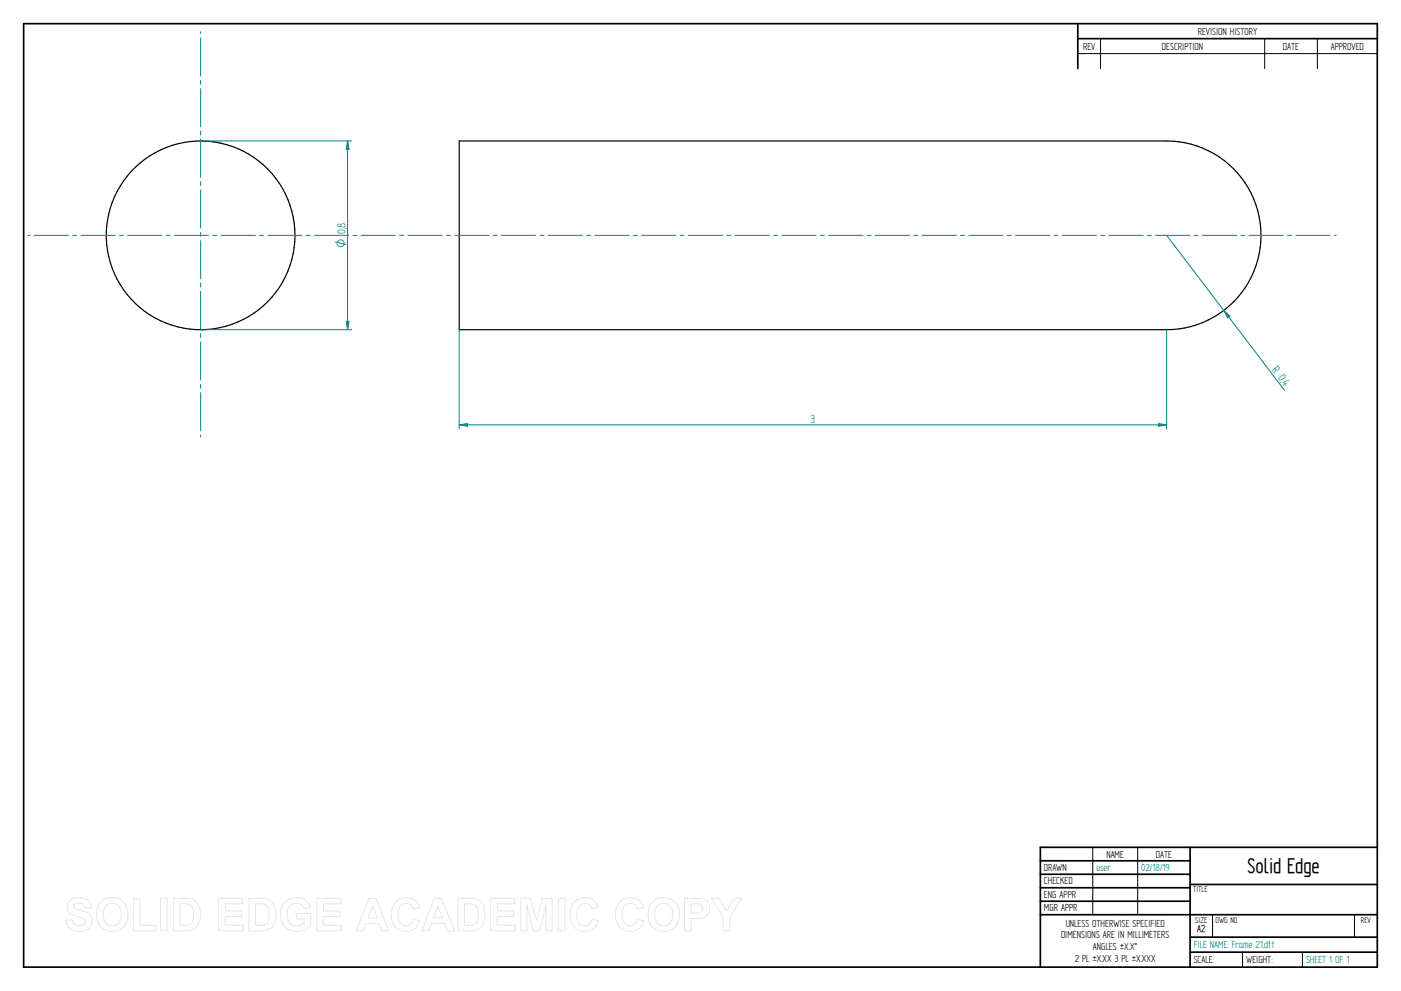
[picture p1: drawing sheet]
<svg xmlns="http://www.w3.org/2000/svg" width="594mm" height="420mm" viewBox="0 0 594 420" stroke-linecap="round" stroke-linejoin="round" font-family="sans-serif">
<g fill="none" stroke="#000" stroke-width=".72">
<path d="M10 10h574v400h-574zM457 10v19.1M457 16.4h127M504.6 359.2v50.8M584 359.2h-142.9v50.8M441.1 365h63.5M441.1 370.7h63.5M441.1 376.4h63.5M504.6 375h79.4M441.1 382.1h63.5M441.1 387.8h142.9M504.6 397.3h79.4"/>
<path d="M504.6 403.7h79.4"/>
</g>
<path d="M466.7 16.4v12.7M536.3 16.4v12.7M558.6 16.4v12.7M457 22.7h127M463.4 359.2v28.6M482.4 359.2v28.6M514.2 387.9v9.4M574.4 387.9v9.4M526.9 403.7v6.3M552.3 403.7v6.3" fill="none" stroke="#000" stroke-width=".42"/>
<g fill="none" stroke="#000" stroke-width=".51">
<path d="M194.7 59.8h300a40 40 0 0 1 40 40 40 40 0 0 1-40 40h-300z"/>
<circle cx="85.1" cy="99.8" r="40"/>
</g>
<path d="M85.1 59.8h64M85.1 139.8h64M146.8 136.3h1.2l-.6 3.5z" fill="none" stroke="#008080" stroke-width=".42"/>
<path d="M146.8 136.3h1.2l-.6 3.5z" fill="#008080"/>
<path d="M147.4 59.8l.6 3.5h-1.2z" fill="none" stroke="#008080" stroke-width=".42"/>
<path d="M147.4 59.8l.6 3.5h-1.2z" fill="#008080"/>
<path d="M147.4 59.8v80M194.7 139.8v42.1M494.7 139.8v42.1M194.7 180.1l3.5-.5v1.1z" fill="none" stroke="#008080" stroke-width=".42"/>
<path d="M194.7 180.1l3.5-.5v1.1z" fill="#008080"/>
<path d="M491.2 179.6l3.5 .5-3.5 .6z" fill="none" stroke="#008080" stroke-width=".42"/>
<path d="M491.2 179.6l3.5 .5-3.5 .6z" fill="#008080"/>
<path d="M494.7 99.8l50 65.6M518.9 131.6l2.6 2.4-.9 .7zM194.7 180.1h300" fill="none" stroke="#008080" stroke-width=".42"/>
<path d="M518.9 131.6l2.6 2.4-.9 .7z" fill="#008080"/>
<g fill="none" stroke="#008080" stroke-width=".42">
<path d="M85.1 13.5v.8M85.1 16.1v16.2M85.1 34v1.8M85.1 37.5v16.2M85.1 55.5v1.7M85.1 59v16.2M85.1 77v1.7M11.8 99.8h.9M14.5 99.8h14.5M30.8 99.8h1.7M34.3 99.8h14.5M50.6 99.8h1.7"/>
<path d="M54.1 99.8h14.6M70.4 99.8h1.7M73.9 99.8h14.6M85.1 80.5v16.2M85.1 98.5v1.7M90.2 99.8h1.7M93.8 99.8h14.5M110.1 99.8h1.7M113.6 99.8h14.5M129.9 99.8h1.7M133.4 99.8h14.5M149.7 99.8h1.7"/>
<path d="M153.2 99.8h14.5M169.5 99.8h1.7M173 99.8h14.5M189.3 99.8h1.7M192.8 99.8h14.5M209.1 99.8h1.8M212.6 99.8h14.6M229 99.8h1.7M232.4 99.8h14.6M248.8 99.8h1.7M252.3 99.8h14.5M268.6 99.8h1.7"/>
<path d="M272.1 99.8h14.5M288.4 99.8h1.7M291.9 99.8h14.5M308.2 99.8h1.7M311.7 99.8h14.6M328 99.8h1.7M331.5 99.8h14.6M347.8 99.8h1.7M351.4 99.8h14.5M367.7 99.8h1.7M371.2 99.8h14.5M387.5 99.8h1.7"/>
<path d="M391 99.8h14.5M407.3 99.8h1.7M410.8 99.8h14.5M427.1 99.8h1.7M430.6 99.8h14.5M446.9 99.8h1.7M450.4 99.8h14.5M466.7 99.8h1.8M470.2 99.8h14.6M486.5 99.8h1.8M490 99.8h14.6M506.3 99.8h1.8"/>
<path d="M509.9 99.8h14.5M526.2 99.8h1.7M529.7 99.8h14.5M546 99.8h1.7M549.5 99.8h14.5M565.8 99.8h.9M85.1 102v16.2M85.1 120v1.7M85.1 123.5v16.2M85.1 141.4v1.8M85.1 144.9v16.2M85.1 162.9v1.7"/>
<path d="M85.1 166.4v16.2M85.1 184.4v.9"/>
</g>
<g fill="none" stroke="#e6e6e6" stroke-width=".42">
<path d="M29.6 381.8a6.5 6.5 0 0 1 8.5 .8l.6 2.2-2.8 .1a2.7 2.7 0 0 0-2.1-2 2.7 2.7 0 0 0-2.7 1.1 1.87 1.87 0 0 0 2.2 1.8l1.4 .4a4.4 4.4 0 0 1 4 6.2 6.4 6.4 0 0 1-9.1 1.3l-1.2-1.8-.5-1.7 2.7-.3a2.94 2.94 0 0 0 2.6 2.6 2.94 2.94 0 0 0 3.1-1.9 2.67 2.67 0 0 0-2.9-1.8 4.9 4.9 0 0 1-5-4.3l.4-1.6zM42.8 382.4a6.9 6.9 0 0 1 8.3-.8 6.9 6.9 0 0 1 3 7.7 6.7 6.7 0 0 1-8 5.5 6.7 6.7 0 0 1-5.1-8.3 6.1 6.1 0 0 1 1.8-4.1zM44.8 384.2a3.9 3.9 0 0 1 4.6-.8 3.9 3.9 0 0 1 2 4.3 3.8 3.8 0 0 1-1.9 4.3 3.8 3.8 0 0 1-4.6-.7 6.6 6.6 0 0 1-.1-7.1zM56.5 381h2.8v11.3h6.9v2.3h-9.7zM68.1 380.9h2.8v13.7h-2.8zM73.5 380.9h5a5.9 5.9 0 0 1 6.5 7 5.9 5.9 0 0 1-6.3 6.7h-5.2zM76.3 383.2h1.8a3.4 3.4 0 0 1 4 3.9v1.2a3.2 3.2 0 0 1-3.8 4h-2zM92.7 380.9h10.2v2.3h-7.4v3h6.9v2.4h-6.9v3.7h7.7v2.3h-10.5zM105.5 380.9h5.1a5.9 5.9 0 0 1 6.4 7 5.9 5.9 0 0 1-6.3 6.7h-5.2zM108.3 383.2h1.9a3.4 3.4 0 0 1 4 3.9v1.2a3.2 3.2 0 0 1-3.8 4h-2.1zM120.9 382.4a7.3 7.3 0 0 1 9.7 .1l1 2.2-2.7 .5a3.7 3.7 0 0 0-4.6-2 3.7 3.7 0 0 0-2.5 4.4 4.2 4.2 0 0 0 2.2 4.5 4.2 4.2 0 0 0 5-.8v-1.7h-3.2v-2.3h6v5.4a8.1 8.1 0 0 1-11.8-.8 8.3 8.3 0 0 1 .9-9.5zM134.4 380.9h10.2v2.3h-7.4v3h6.9v2.4h-6.9v3.7h7.6v2.3h-10.4z"/>
<path d="M156.4 380.9h3l5.5 13.7h-3l-1.2-3.1h-5.5l-1.1 3.1h-3zM157.9 384.1l1.9 5.1h-3.7zM167.7 382.5a6 6 0 0 1 10.2 2.1l-2.8 .7a3.2 3.2 0 0 0-3.9-2.2 3.2 3.2 0 0 0-2.4 3.8 4.6 4.6 0 0 0 2.5 5.5 3.2 3.2 0 0 0 4-2.8l2.6 .8a6.1 6.1 0 0 1-7.2 4.3 6.1 6.1 0 0 1-4.8-6.8 7.7 7.7 0 0 1 1.8-5.4zM184.1 380.9h3.1l5.5 13.7h-3l-1.2-3.1h-5.5l-1.1 3.1h-3zM185.7 384.1l1.9 5.1h-3.8zM194.2 380.9h5a5.9 5.9 0 0 1 6.5 7 5.9 5.9 0 0 1-6.3 6.7h-5.2zM197 383.2h1.8a3.4 3.4 0 0 1 4 3.9v1.2a3.2 3.2 0 0 1-3.8 4h-2zM208.1 380.9h10.2v2.3h-7.4v3h6.9v2.4h-6.9v3.7h7.6v2.3h-10.4zM220.8 380.9h4.2l2.5 9.3 2.4-9.3h4.2v13.7h-2.5l-.1-10.8-2.7 10.8h-2.7l-2.7-10.8v10.8h-2.6zM236.8 380.9h2.8v13.7h-2.8zM243.5 382.5a6 6 0 0 1 10.2 2.1l-2.8 .7a3.2 3.2 0 0 0-3.8-2.2 3.2 3.2 0 0 0-2.4 3.8 4.6 4.6 0 0 0 2.4 5.5 3.2 3.2 0 0 0 4-2.8l2.6 .8a6.1 6.1 0 0 1-7.2 4.3 6.1 6.1 0 0 1-4.7-6.8 7.7 7.7 0 0 1 1.7-5.4zM262.7 382.5a6 6 0 0 1 10.2 2.1l-2.7 .7a3.2 3.2 0 0 0-3.9-2.2 3.2 3.2 0 0 0-2.4 3.8 4.6 4.6 0 0 0 2.4 5.5 3.2 3.2 0 0 0 4-2.8l2.7 .8a6.1 6.1 0 0 1-7.2 4.3 6.1 6.1 0 0 1-4.8-6.8 7.7 7.7 0 0 1 1.7-5.4z"/>
<path d="M276.7 382.4a6.9 6.9 0 0 1 8.3-.8 6.9 6.9 0 0 1 3 7.7 6.7 6.7 0 0 1-8.1 5.5 6.7 6.7 0 0 1-5.1-8.3 6.1 6.1 0 0 1 1.9-4.1zM278.7 384.2a3.9 3.9 0 0 1 4.6-.8 3.9 3.9 0 0 1 1.9 4.3 3.8 3.8 0 0 1-1.8 4.3 3.8 3.8 0 0 1-4.7-.7 6.6 6.6 0 0 1 0-7.1zM290.3 380.9h5.2a4.4 4.4 0 0 1 5.4 4.3 4.4 4.4 0 0 1-5.4 4.2h-2.4v5.2h-2.8zM293.1 383.2h1.8a2.1 2.1 0 0 1 2.6 .6 2.1 2.1 0 0 1 0 2.6 3.4 3.4 0 0 1-2.9 .7h-1.5zM301.6 380.9h3.3l3.2 5.4 3.2-5.4h3.2l-5 7.9v5.8h-2.8v-5.8z"/>
</g>
<text font-size="10.1" x="529" y="370.2">Solid Edge</text>
<g font-size="5.6" fill="#008080">
<text x="146.5" y="99.2" transform="rotate(-90 146.5 99.2)">0,8</text>
<text x="539.2" y="156.8" transform="rotate(53 539.2 156.8)">R 0,</text>
<text x="543.4" y="162.3" transform="rotate(53 543.4 162.3)">4</text>
<text x="343.8" y="179.3">3</text>
</g>
<text font-size="5.4" fill="#008080" x="146.5" y="105.2" transform="rotate(-90 146.5 105.2)">O</text>
<g font-size="4.9">
<text x="507.9" y="14.7">REVISION HISTORY</text>
<text x="459.3" y="21">REV</text>
<text x="492.7" y="21">DESCRIPTION</text>
<text x="544" y="21">DATE</text>
<text x="564.3" y="21">APPROVED</text>
<text x="469.1" y="363.6">NAME</text>
<text x="490.1" y="363.6">DATE</text>
<text x="442.7" y="369.3">DRAWN</text>
<text x="442.7" y="375">CHECKED</text>
<text x="442.7" y="380.7">ENG APPR</text>
<text x="442.7" y="386.4">MGR APPR</text>
<text x="451.9" y="392.9">UNLESS OTHERWISE SPECIFIED</text>
<text x="449.9" y="397.9">DIMENSIONS ARE IN MILLIMETERS</text>
<text x="455.7" y="407.8">2 PL ±X.XX 3 PL ±X.XXX</text>
<text x="463.5" y="402.9">ANGLES ±X.X°</text>
<text x="506.2" y="408.3">SCALE:</text>
<text x="528.4" y="408.3">WEIGHT:</text>
</g>
<g font-size="4.9" fill="#008080">
<text x="464.9" y="369.3">user</text>
<text x="483.9" y="369.3">02/18/19</text>
<text x="506.2" y="402">FILE NAME: Frame 21.dft</text>
<text x="553.8" y="408.4">SHEET 1 OF 1</text>
</g>
<text font-size="4.8" x="507.7" y="395.3">A2</text>
<g font-size="4.1">
<text x="505.9" y="378.3">TITLE</text>
<text x="506.9" y="391.1">SIZE</text>
<text x="515.4" y="391.1">DWG NO</text>
<text x="577" y="391.1">REV</text>
</g>
</svg>
